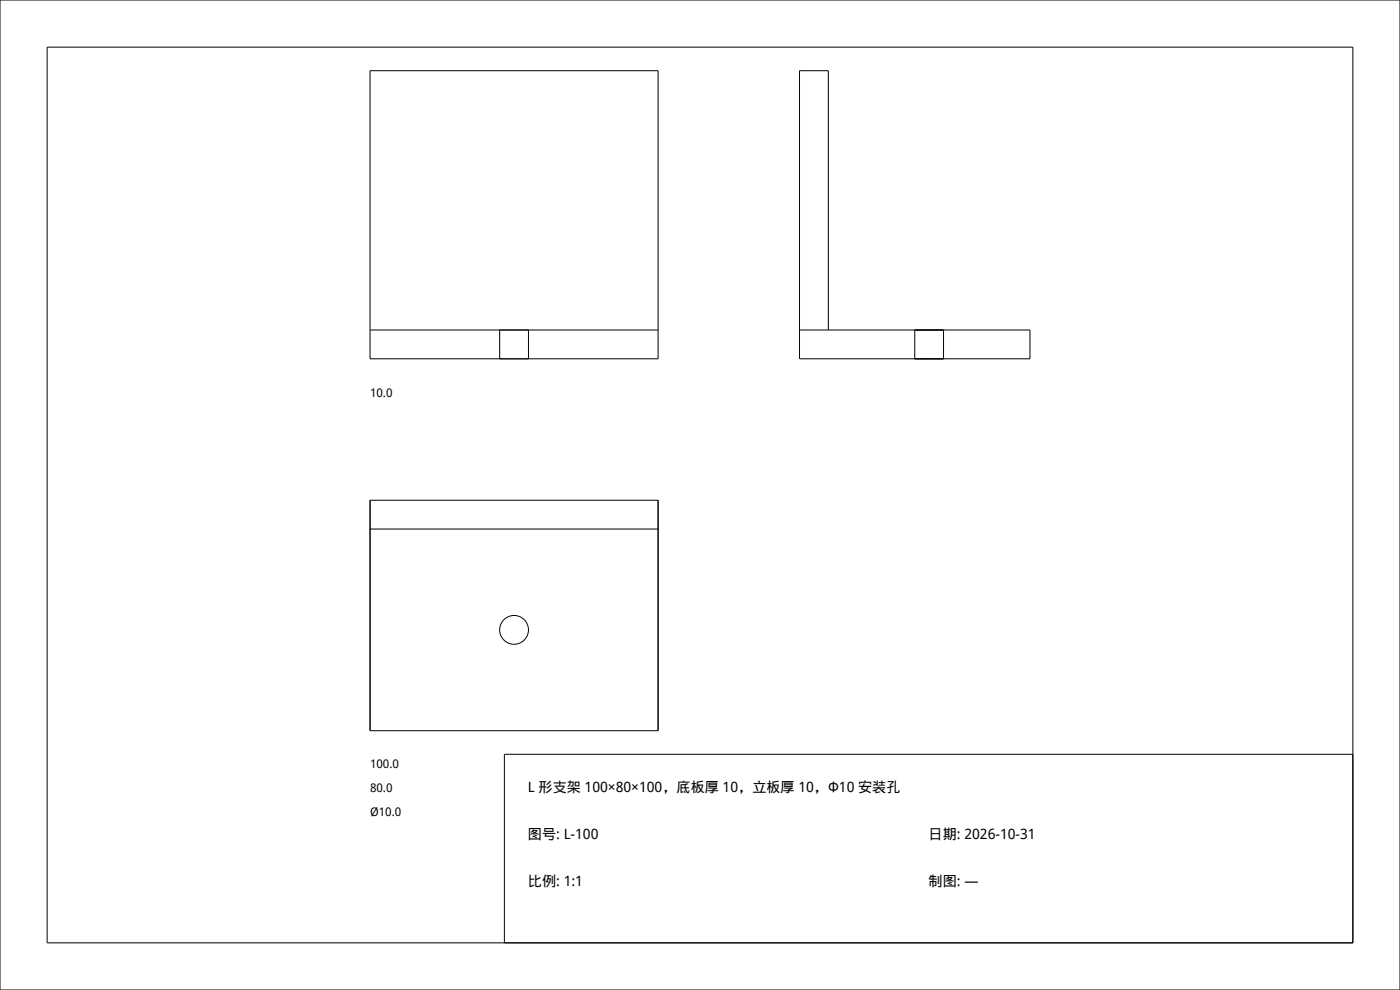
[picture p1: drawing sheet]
<svg xmlns="http://www.w3.org/2000/svg" width="297mm" height="210mm" viewBox="0 0 297 210" stroke-linecap="round" stroke-linejoin="round" font-family="sans-serif">
<g fill="none" stroke="#000" stroke-width=".21">
<path d="M0 0h297v210h-297zM10 10h277v190h-277zM78.5 15h61.1v61.1h-61.1zM78.5 70h61.1M106 70v6.1M112.1 70v6.1M169.6 70h48.9v6.1h-48.9v-61.1h6.1v55M194.1 70v6.1M200.2 70v6.1M78.5 106.1h61.1v48.9h-61.1zM78.5 112.2h61.1M287 160h-180v40"/>
<circle cx="109.1" cy="133.6" r="3.1"/>
</g>
<g font-size="3">
<text x="112" y="168">L 形支架 100×80×100，底板厚 10，立板厚 10，Φ10 安装孔</text>
<text x="112" y="178">图号: L-100</text>
<text x="197" y="178">日期: 2026-10-31</text>
<text x="112" y="188">比例: 1:1</text>
<text x="197" y="188">制图: —</text>
</g>
<g font-size="2.5">
<text x="78.5" y="84.1">10.0</text>
<text x="78.5" y="163">100.0</text>
<text x="78.5" y="168">80.0</text>
<text x="78.5" y="173">Ø10.0</text>
</g>
</svg>
